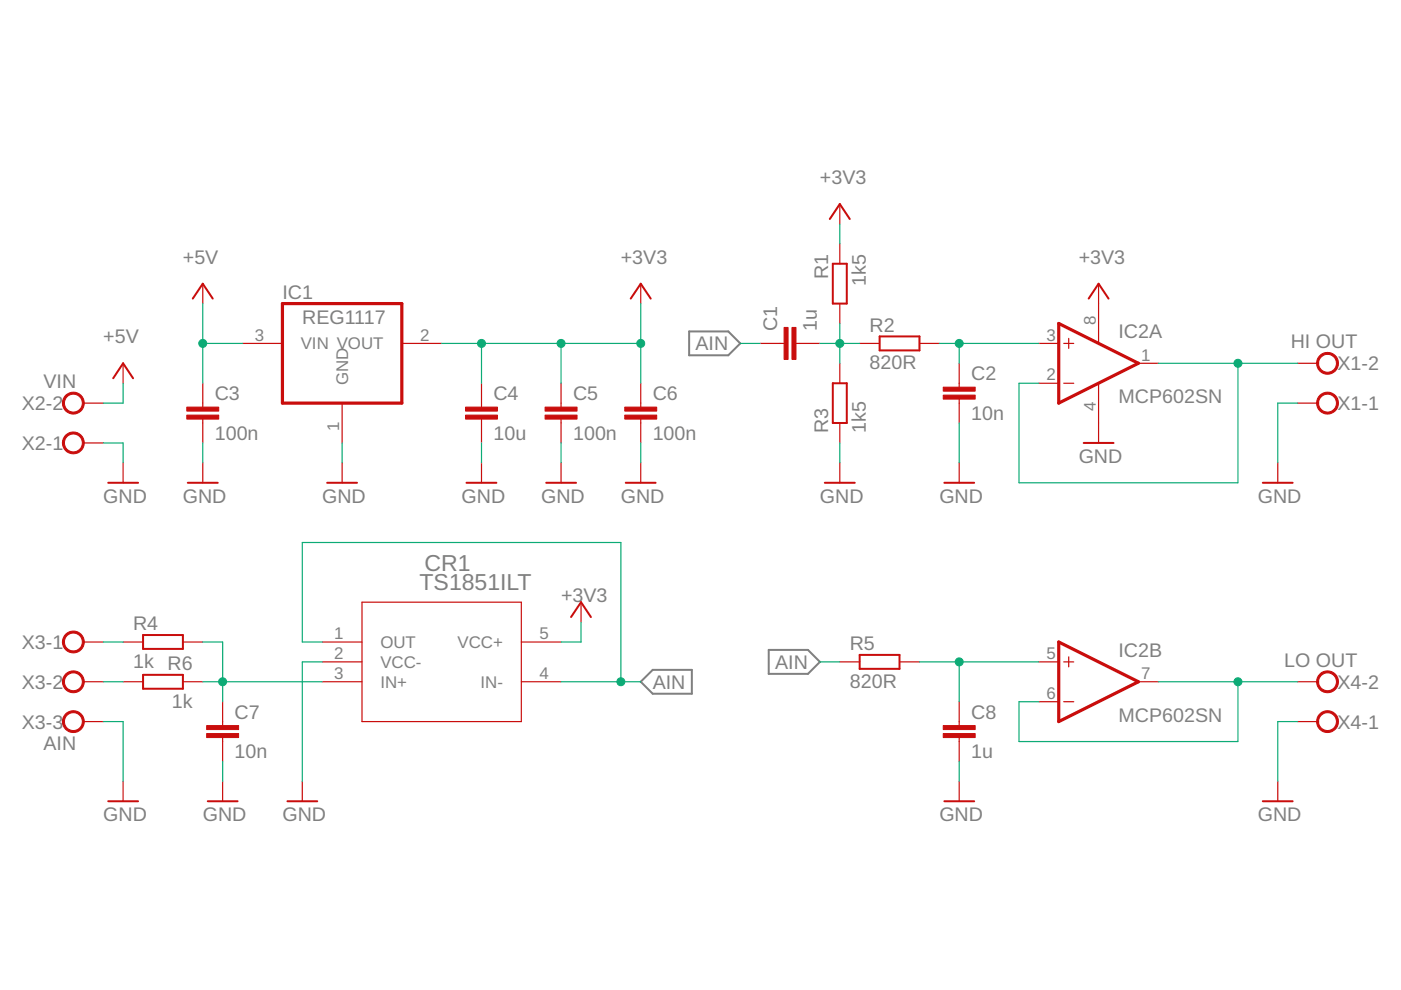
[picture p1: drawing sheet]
<svg xmlns="http://www.w3.org/2000/svg" width="297mm" height="210mm" viewBox="0 0 297 210" stroke-linecap="round" stroke-linejoin="round" font-family="sans-serif">
<path d="M146.1 70.3h8.3l2.6 2.5-2.6 2.5h-8.3zM163 137.8h8.3l2.5 2.5-2.5 2.6h-8.3zM135.8 144.5l2.6-2.5h8.3v5.1h-8.3z" fill="none" stroke="#808080" stroke-width=".42"/>
<path d="M59.9 64.4h25.3v21.1h-25.3zM224.5 68.6l16.9 8.4-16.9 8.5zM224.5 136.1l16.9 8.4-16.9 8.5z" fill="none" stroke="#c90d0c" stroke-width=".68"/>
<g fill="none" stroke="#c90d0c" stroke-width=".25">
<path d="M178.1 43.3v4.2M178.1 51.7v4.2M26.1 77v4.3M43 60.2v4.2M51.4 72.8h8.5M85.2 72.8h8.4M135.8 60.2v4.2M161.2 72.8h5M168.8 72.8h5M178.1 64.4v4.2M178.1 77v4.3M182.3 72.8h4.2"/>
<path d="M194.9 72.8h4.3M203.4 77v5.1M220.3 72.8h4.2M225.5 72.8h2.1M226.6 71.8v2.1M232.9 60.2v12.6M241.4 77h4.2M275.1 77h4.3M17.7 93.9h4.2M17.7 85.5h4.2M26.1 98.1v4.3M43 81.3v5"/>
<path d="M43 88.9v5M43 98.1v4.3M72.5 85.5v8.4M72.5 98.1v4.3M102.1 81.3v5M102.1 88.9v5M102.1 98.1v4.3M119 81.3v5M119 88.9v5M119 98.1v4.3M135.8 81.3v5M135.8 88.9v5"/>
<path d="M135.8 98.1v4.3M178.1 89.7v4.2M178.1 98.1v4.3M203.4 84.6v5.1M203.4 98.1v4.3M220.3 81.3h4.2M225.5 81.3h2.1M232.9 81.3v12.6M270.9 98.1v4.3M275.1 85.5h4.3M17.7 136.1h4.2M26.1 136.1h4.2"/>
<path d="M38.8 136.1h4.2M68.3 136.1h8.5M76.8 127.7h33.7v25.3h-33.7zM110.5 136.1h8.5M123.2 127.7v4.2M226.6 139.3v2.1M17.7 144.5h4.2M17.7 153h4.2M26.1 144.5h4.2M38.8 144.5h4.2M47.2 148.8v5M47.2 156.4v5"/>
<path d="M68.3 140.3h8.5M68.3 144.5h8.5M110.5 144.5h8.5M178.1 140.3h4.2M190.7 140.3h4.2M203.4 148.8v5M203.4 156.4v5M220.3 140.3h4.2M220.3 148.8h4.2M225.5 140.3h2.1M225.5 148.8h2.1M241.4 144.5h4.2"/>
<path d="M275.1 144.5h4.3M275.1 153h4.3M26.1 165.7v4.2M47.2 165.7v4.2M64.1 165.7v4.2M203.4 165.7v4.2M270.9 165.7v4.2"/>
</g>
<g fill="none" stroke="#c90d0c" stroke-width=".42">
<path d="M175.9 46.4l2.2-3.1 2.1 3.1M176.6 55.9h2.9v8.5h-2.9zM40.9 63.3l2.1-3.1 2.1 3.1M133.7 63.3l2.1-3.1 2.2 3.1M186.5 71.3h8.4v3h-8.4zM230.8 63.3l2.1-3.1 2.1 3.1M24 80.2l2.1-3.2 2.1 3.2M176.6 81.3h2.9v8.4h-2.9zM229.8 93.9h6.3M22.9 102.4h6.4M39.8 102.4h6.4M69.4 102.4h6.3"/>
<path d="M98.9 102.4h6.3M115.8 102.4h6.3M132.7 102.4h6.3M174.9 102.4h6.3M200.2 102.4h6.3M267.7 102.4h6.4M30.3 134.6h8.5v3h-8.5zM121.1 130.8l2.1-3.1 2.1 3.1M182.3 138.9h8.4v2.9h-8.4zM30.3 143.1h8.5v2.9h-8.5zM22.9 169.9h6.4M44 169.9h6.4"/>
<path d="M60.9 169.9h6.4M200.2 169.9h6.3M267.7 169.9h6.4"/>
</g>
<g fill="#c90d0c" stroke="#c90d0c" stroke-width=".21">
<path d="M167.9 69.4h.9v6.8h-.9z"/>
<path d="M166.2 69.4h.9v6.8h-.9z"/>
<path d="M200 155.5h6.8v.9h-6.8z"/>
<path d="M200 153.8h6.8v.9h-6.8z"/>
<path d="M200 83.8h6.8v.8h-6.8z"/>
<path d="M200 82.1h6.8v.8h-6.8z"/>
<path d="M39.6 88h6.8v.9h-6.8z"/>
<path d="M39.6 86.3h6.8v.9h-6.8z"/>
<path d="M98.7 88h6.8v.9h-6.8z"/>
<path d="M98.7 86.3h6.8v.9h-6.8z"/>
<path d="M115.6 88h6.7v.9h-6.7z"/>
<path d="M115.6 86.3h6.7v.9h-6.7z"/>
<path d="M132.5 88h6.7v.9h-6.7z"/>
<path d="M132.5 86.3h6.7v.9h-6.7z"/>
<path d="M43.8 155.5h6.8v.9h-6.8z"/>
<path d="M43.8 153.8h6.8v.9h-6.8z"/>
</g>
<g fill="#c90d0c" stroke="#c90d0c" stroke-width=".21">
<path d="M13.9 92.3a2.32 2.32 0 0 1 3.7 .4 2.32 2.32 0 0 1-1.4 3.4 2.32 2.32 0 0 1-3-2.2h.5a1.9 1.9 0 0 1 2.7-1.7 1.9 1.9 0 0 1 .3 3.2 1.9 1.9 0 0 1-3-1.1v-.4h-.5a2.55 2.55 0 0 1 .7-1.6z" fill-rule="evenodd"/>
<path d="M13.9 83.8a2.32 2.32 0 0 1 3.7 .5 2.32 2.32 0 0 1-1.4 3.4 2.32 2.32 0 0 1-3-2.2h.5a1.9 1.9 0 0 1 2.7-1.8 1.9 1.9 0 0 1 .3 3.2 1.9 1.9 0 0 1-3-1v-.4h-.5a2.55 2.55 0 0 1 .7-1.7z" fill-rule="evenodd"/>
<path d="M279.8 83.8a2.32 2.32 0 0 1 3.7 .5 2.32 2.32 0 0 1-1.4 3.4 2.32 2.32 0 0 1-3-2.2h.5a1.9 1.9 0 0 1 2.8-1.6 1.9 1.9 0 0 1 .2 3.2 1.9 1.9 0 0 1-3-1.2v-.4h-.5a2.29 2.29 0 0 1 .7-1.7z" fill-rule="evenodd"/>
<path d="M279.8 75.4a2.32 2.32 0 0 1 3.7 .5 2.32 2.32 0 0 1-1.4 3.4 2.32 2.32 0 0 1-3-2.3h.5a1.9 1.9 0 0 1 2.8-1.6 1.9 1.9 0 0 1 .2 3.3 1.9 1.9 0 0 1-3-1.3v-.4h-.5a2.2 2.2 0 0 1 .7-1.6z" fill-rule="evenodd"/>
<path d="M279.8 151.4a2.32 2.32 0 0 1 3.7 .4 2.32 2.32 0 0 1-1.4 3.4 2.32 2.32 0 0 1-3-2.2h.5a1.9 1.9 0 0 1 2.8-1.6 1.9 1.9 0 0 1 .2 3.2 1.9 1.9 0 0 1-3-1.2v-.4h-.5a2.2 2.2 0 0 1 .7-1.6z" fill-rule="evenodd"/>
<path d="M279.8 142.9a2.32 2.32 0 0 1 3.7 .5 2.32 2.32 0 0 1-1.4 3.4 2.32 2.32 0 0 1-3-2.3h.5a1.9 1.9 0 0 1 2.8-1.5 1.9 1.9 0 0 1 .2 3.2 1.9 1.9 0 0 1-3-1.3v-.4h-.5a2.29 2.29 0 0 1 .7-1.6z" fill-rule="evenodd"/>
<path d="M13.9 134.5a2.32 2.32 0 0 1 3.7 .4 2.32 2.32 0 0 1-1.4 3.5 2.32 2.32 0 0 1-3-2.3h.5a1.9 1.9 0 0 1 2.7-1.7 1.9 1.9 0 0 1 .3 3.2 1.9 1.9 0 0 1-3-1.1v-.4h-.5a2.55 2.55 0 0 1 .7-1.6z" fill-rule="evenodd"/>
<path d="M13.9 142.9a2.32 2.32 0 0 1 3.7 .5 2.32 2.32 0 0 1-1.5 3.4 2.32 2.32 0 0 1-2.9-2.3h.5a1.9 1.9 0 0 1 2.7-1.7 1.9 1.9 0 0 1 .3 3.2 1.9 1.9 0 0 1-3-1.1v-.4h-.5l.1-.4z" fill-rule="evenodd"/>
<path d="M13.9 151.4a2.32 2.32 0 0 1 3.7 .4 2.32 2.32 0 0 1-1.5 3.4 2.32 2.32 0 0 1-2.9-2.2h.5a1.9 1.9 0 0 1 2.7-1.7 1.9 1.9 0 0 1 .3 3.2 1.9 1.9 0 0 1-3-1.1v-.4h-.5a2.44 2.44 0 0 1 .7-1.6z" fill-rule="evenodd"/>
</g>
<g fill="none" stroke="#0dab76" stroke-width=".25">
<path d="M178.1 47.5v4.2M43 64.4v16.9M43 72.8h8.4M93.6 72.8h42.2M102.1 72.8v8.5M119 72.8v8.5M135.8 64.4v16.9M157 72.8h4.2M173.8 72.8h8.5M178.1 68.6v8.4M199.2 72.8h21.1M203.4 72.8v4.2"/>
<path d="M245.6 77h29.5M262.5 77v25.4h-46.5v-21.1h4.3M21.9 93.9h4.2v4.2M26.1 81.3v4.2h-4.2M43 93.9v4.2M72.5 93.9v4.2M102.1 93.9v4.2M119 93.9v4.2M135.8 93.9v4.2M178.1 93.9v4.2M203.4 89.7v8.4M275.1 85.5h-4.2v12.6"/>
<path d="M21.9 136.1h4.2M43 136.1h4.2v12.7M68.3 136.1h-4.2v-21.1h67.5v29.5M123.2 131.9v4.2h-4.2M21.9 153h4.2v12.7M21.9 144.5h4.2M43 144.5h25.3M68.3 140.3h-4.2v25.4M119 144.5h16.8M173.8 140.3h4.3M194.9 140.3h25.4M203.4 140.3v8.5"/>
<path d="M245.6 144.5h29.5M262.5 144.5v12.7h-46.5v-8.4h4.3M275.1 153h-4.2v12.7M47.2 161.4v4.3M203.4 161.4v4.3"/>
</g>
<g fill="#0dab76" stroke="#0dab76" stroke-width=".21">
<circle cx="262.5" cy="144.5" r=".85"/>
<circle cx="262.5" cy="77" r=".85"/>
<circle cx="203.4" cy="72.8" r=".85"/>
<circle cx="178.1" cy="72.8" r=".85"/>
<circle cx="203.4" cy="140.3" r=".85"/>
<circle cx="131.6" cy="144.5" r=".85"/>
<circle cx="43" cy="72.8" r=".85"/>
<circle cx="102.1" cy="72.8" r=".85"/>
<circle cx="119" cy="72.8" r=".85"/>
<circle cx="135.8" cy="72.8" r=".85"/>
<circle cx="47.2" cy="144.5" r=".85"/>
</g>
<g font-size="4.9" fill="#808080">
<text x="89" y="125.2">TS1851ILT</text>
<text x="90" y="121">CR1</text>
</g>
<g font-size="4.2" fill="#808080">
<text x="173.8" y="39">+3V3</text>
<text x="38.8" y="55.9">+5V</text>
<text x="131.6" y="55.9">+3V3</text>
<text x="175.6" y="59.2" transform="rotate(-90 175.6 59.2)">R1</text>
<text x="228.7" y="55.9">+3V3</text>
<text x="59.9" y="63.3">IC1</text>
<text x="183.5" y="60.6" transform="rotate(-90 183.5 60.6)">1k5</text>
<text x="64.1" y="68.6">REG1117</text>
<text x="164.8" y="70.3" transform="rotate(-90 164.8 70.3)">C1</text>
<text x="173.2" y="70.3" transform="rotate(-90 173.2 70.3)">1u</text>
<text x="184.4" y="70.3">R2</text>
<text x="237.1" y="71.8">IC2A</text>
<text x="21.9" y="72.8">+5V</text>
<text x="147.5" y="74.3">AIN</text>
<text x="273.7" y="73.9">HI OUT</text>
<text x="9.2" y="82.3">VIN</text>
<text x="184.4" y="78.3">820R</text>
<text x="205.9" y="80.6">C2</text>
<text x="283.6" y="78.5">X1-2</text>
<text x="4.6" y="86.9">X2-2</text>
<text x="45.5" y="84.8">C3</text>
<text x="104.6" y="84.8">C4</text>
<text x="121.5" y="84.8">C5</text>
<text x="138.4" y="84.8">C6</text>
<text x="205.9" y="89.1">10n</text>
<text x="237.1" y="85.5">MCP602SN</text>
<text x="283.6" y="86.9">X1-1</text>
<text x="4.6" y="95.4">X2-1</text>
<text x="45.5" y="93.3">100n</text>
<text x="104.6" y="93.3">10u</text>
<text x="121.5" y="93.3">100n</text>
<text x="138.4" y="93.3">100n</text>
<text x="175.6" y="91.8" transform="rotate(-90 175.6 91.8)">R3</text>
<text x="183.5" y="91.8" transform="rotate(-90 183.5 91.8)">1k5</text>
<text x="228.7" y="98.1">GND</text>
<text x="21.9" y="106.6">GND</text>
<text x="38.8" y="106.6">GND</text>
<text x="68.3" y="106.6">GND</text>
<text x="97.9" y="106.6">GND</text>
<text x="114.7" y="106.6">GND</text>
<text x="131.6" y="106.6">GND</text>
<text x="173.8" y="106.6">GND</text>
<text x="199.2" y="106.6">GND</text>
<text x="266.7" y="106.6">GND</text>
<text x="119" y="127.7">+3V3</text>
<text x="4.6" y="137.6">X3-1</text>
<text x="28.2" y="133.6">R4</text>
<text x="180.2" y="137.8">R5</text>
<text x="28.2" y="141.6">1k R6</text>
<text x="164.4" y="141.8">AIN</text>
<text x="237.1" y="139.3">IC2B</text>
<text x="272.3" y="141.4">LO OUT</text>
<text x="4.6" y="146">X3-2</text>
<text x="138.4" y="146">AIN</text>
<text x="180.2" y="145.8">820R</text>
<text x="283.6" y="146">X4-2</text>
<text x="4.6" y="154.5">X3-3</text>
<text x="36.5" y="150">1k</text>
<text x="49.7" y="152.4">C7</text>
<text x="205.9" y="152.4">C8</text>
<text x="237.1" y="153">MCP602SN</text>
<text x="283.6" y="154.5">X4-1</text>
<text x="9.2" y="159.1">AIN</text>
<text x="49.7" y="160.8">10n</text>
<text x="205.9" y="160.8">1u</text>
<text x="21.9" y="174.1">GND</text>
<text x="43" y="174.1">GND</text>
<text x="59.9" y="174.1">GND</text>
<text x="199.2" y="174.1">GND</text>
<text x="266.7" y="174.1">GND</text>
</g>
<g font-size="3.6" fill="#808080">
<text x="232.3" y="68.9" transform="rotate(-90 232.3 68.9)">8</text>
<text x="54" y="72.2">3</text>
<text x="63.8" y="74.1">VIN VOUT</text>
<text x="89.1" y="72.2">2</text>
<text x="221.9" y="72.2">3</text>
<text x="242" y="76.4">1</text>
<text x="73.8" y="81.6" transform="rotate(-90 73.8 81.6)">GND</text>
<text x="221.9" y="80.7">2</text>
<text x="232.3" y="87.1" transform="rotate(-90 232.3 87.1)">4</text>
<text x="71.9" y="91.3" transform="rotate(-90 71.9 91.3)">1</text>
<text x="70.9" y="135.5">1</text>
<text x="80.6" y="137.4">OUT</text>
<text x="97" y="137.4">VCC+</text>
<text x="114.4" y="135.5">5</text>
<text x="70.9" y="139.7">2</text>
<text x="70.9" y="144">3</text>
<text x="80.6" y="141.6">VCC-</text>
<text x="114.4" y="144">4</text>
<text x="221.9" y="139.7">5</text>
<text x="242" y="144">7</text>
<text x="80.6" y="145.8">IN+</text>
<text x="101.9" y="145.8">IN-</text>
<text x="221.9" y="148.2">6</text>
</g>
</svg>
